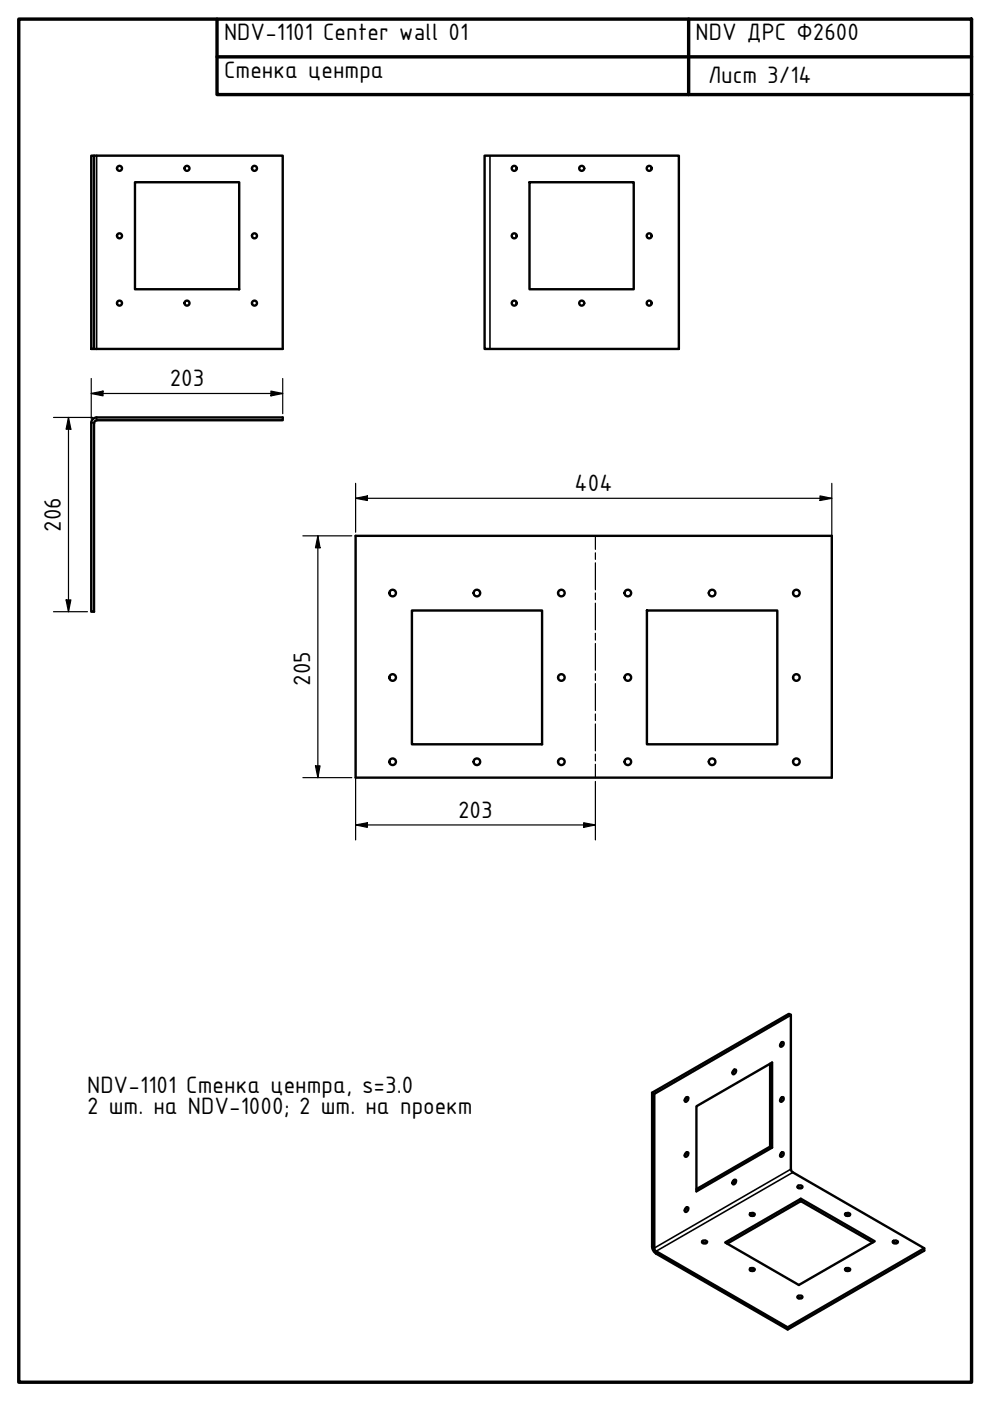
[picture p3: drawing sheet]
<svg xmlns="http://www.w3.org/2000/svg" width="210mm" height="297mm" viewBox="0 0 210 297" stroke-linecap="round" stroke-linejoin="round" font-family="sans-serif">
<!-- layer: Bend Centerline (ISO) -->
<g fill="none" stroke="#000" stroke-width=".25">
<path d="M126.2 113.6v2.9M126.2 117.2v1.4M126.2 119.3v5.7M126.2 125.7v1.5M126.2 127.9v5.6M126.2 134.3v1.4M126.2 136.4v5.7M126.2 142.8v1.5M126.2 144.9v5.8M126.2 151.4v1.4M126.2 153.5v5.7M126.2 159.9v1.4"/>
<path d="M126.2 162v2.9"/>
</g>
<!-- layer: Visible (ISO) -->
<g fill="none" stroke="#000" stroke-width=".51">
<path d="M19.3 33h.6v41h-.6zM19.9 33h40v41h-40M28.6 38.6h22.1v22.7h-22.1zM102.7 33h41.2v41h-41.2zM112.3 38.6h22.1v22.7h-22.1zM19.3 89.6v40.1h.6v-40.1M20.5 89.1h39.4v-.6h-39.4a1.16 1.16 0 0 0-1.2 1.2M20.5 89.1l-.4 .3-.1 .3M75.4 113.6h101v51.3h-101zM87.3 129.4h27.6v28.4h-27.6zM137.2 129.4h27.6v28.4h-27.6zM167.7 215.2l-.4-.2-29 16.7"/>
<path d="M138.3 231.7l.4 .2v32.9l.2 .3 28.1 16.3v.5l-27.9-16.1-.6-.6-.2-.8zM138.7 231.9l29-16.7v32.7l.2 .5 28.1 16.3v.5l-29 16.7M145.3 232.9l.4-.3a.53 .53 0 0 1 .2 .7 .53 .53 0 0 1-.7 .2zM145.5 232.7l-.3 .6M155.7 226.8h.1a.53 .53 0 0 1 .2 .6 .53 .53 0 0 1-.6 .3l-.1-.4zM155.7 226.9l-.4 .5M163.3 225.5v17.6l.4 .2v-18l-16 9.3v18l16-9.3M165.7 221.1l.2-.2a.56 .56 0 0 1 .2 .7 .56 .56 0 0 1-.6 .3l-.1-.3zM165.7 232.8l.2-.2a.53 .53 0 0 1 .2 .7 .53 .53 0 0 1-.6 .2l-.1-.2zM165.7 221l-.3 .6M165.7 232.7l-.3 .6M145.3 244.6l.4-.3a.5 .5 0 0 1 .1 .6 .5 .5 0 0 1-.6 .2z"/>
<path d="M145.4 256.1l.3-.1a.53 .53 0 0 1 .2 .6 .53 .53 0 0 1-.7 .3v-.5zM145.5 244.4l-.3 .6M145.5 256l-.3 .7M155.7 250.2l.1-.1a.53 .53 0 0 1 .2 .7 .53 .53 0 0 1-.6 .3l-.1-.5 .4-.4-.4 .6M159.1 257.2a.48 .48 0 0 1 .6-.1 .48 .48 0 0 1 .2 .6 .53 .53 0 0 1-.5 .1 .53 .53 0 0 1-.4-.5zM159.1 257.7h.8M163.3 243.1l-15.6 9M165.7 244.5l.2-.2a.51 .51 0 0 1 .2 .7 .51 .51 0 0 1-.7 .1zM165.7 244.4l-.3 .6M169.2 251.4a.48 .48 0 0 1 .6-.1 .48 .48 0 0 1 .3 .5 .53 .53 0 0 1-.6 .2 .53 .53 0 0 1-.4-.5zM169.2 251.9h.8M169.8 254.2l15.7 9-16.1 9.2-15.6-9 16-9.2v.5"/>
<path d="M179.2 257.3a.63 .63 0 0 1 1.1 .2 .58 .58 0 0 1-.6 .3 .58 .58 0 0 1-.5-.5zM179.4 257.7h.7M148.9 263.2a.59 .59 0 0 1 1 .2 .62 .62 0 0 1-1.1-.1zM149 263.6h.7M159.1 268.9a.48 .48 0 0 1 .6-.1 .48 .48 0 0 1 .2 .6 .53 .53 0 0 1-.5 .1 .53 .53 0 0 1-.4-.5zM159.1 269.4h.8M169.1 274.9a.59 .59 0 0 1 1 .2 .66 .66 0 0 1-1.1-.1zM169.2 275.2h.8M179.2 269a.63 .63 0 0 1 1.1 .2 .58 .58 0 0 1-.6 .3 .58 .58 0 0 1-.5-.5zM179.4 269.4h.7M185 263.4l-15.2-8.7-15.6 9M189.3 263.2a.63 .63 0 0 1 1.1 .2 .58 .58 0 0 1-.6 .2 .58 .58 0 0 1-.5-.4z"/>
<path d="M189.5 263.6h.7M196 264.7l-29 16.7"/>
<circle cx="25.3" cy="35.7" r=".53"/>
<circle cx="39.6" cy="35.7" r=".53"/>
<circle cx="54" cy="35.7" r=".53"/>
<circle cx="109" cy="35.7" r=".53"/>
<circle cx="123.3" cy="35.7" r=".53"/>
<circle cx="137.6" cy="35.7" r=".53"/>
<circle cx="25.3" cy="50" r=".53"/>
<circle cx="54" cy="50" r=".53"/>
<circle cx="109" cy="50" r=".53"/>
<circle cx="137.6" cy="50" r=".53"/>
<circle cx="25.3" cy="64.3" r=".53"/>
<circle cx="39.6" cy="64.3" r=".53"/>
<circle cx="54" cy="64.3" r=".53"/>
<circle cx="109" cy="64.3" r=".53"/>
<circle cx="123.3" cy="64.3" r=".53"/>
<circle cx="137.6" cy="64.3" r=".53"/>
<circle cx="83.2" cy="125.7" r=".7"/>
<circle cx="101.1" cy="125.7" r=".7"/>
<circle cx="119" cy="125.7" r=".7"/>
<circle cx="133.1" cy="125.7" r=".7"/>
<circle cx="151" cy="125.7" r=".7"/>
<circle cx="168.8" cy="125.7" r=".7"/>
<circle cx="83.2" cy="143.6" r=".7"/>
<circle cx="119" cy="143.6" r=".7"/>
<circle cx="133.1" cy="143.6" r=".7"/>
<circle cx="168.8" cy="143.6" r=".7"/>
<circle cx="83.2" cy="161.5" r=".7"/>
<circle cx="101.1" cy="161.5" r=".7"/>
<circle cx="119" cy="161.5" r=".7"/>
<circle cx="133.1" cy="161.5" r=".7"/>
<circle cx="151" cy="161.5" r=".7"/>
<circle cx="168.8" cy="161.5" r=".7"/>
</g>
<!-- layer: Visible Narrow (ISO) -->
<path d="M20.5 33v41M103.9 33v41M19.3 89.6h.6M20.5 88.5v.6M167.7 247.9l-29 16.7-.4-.2M168.1 248.6l-29 16.7v.5" fill="none" stroke="#000" stroke-width=".34"/>
<!-- layer: Border (ISO) -->
<path d="M4 4h202v289.1h-202zM46 4v16.1h160M46 12.1h160M146 4v16.1" fill="none" stroke="#000" stroke-width=".72"/>
<!-- layer: Dimension (ISO) -->
<g fill="none" stroke="#000" stroke-width=".25">
<path d="M11.3 88.5h8.4M14.5 88.5l.5 2.5h-1zM14.5 88.5v41.2M19.3 83.4l2.5-.5v1zM19.3 83.4h40.6M19.3 80.2v8.6M57.4 82.9l2.5 .5-2.5 .5zM59.9 80.2v7.5M64.2 113.6h10.4M67.4 113.6l.5 2.5h-1zM67.4 113.6v51.3M75.4 105.6l2.5-.5v1z"/>
<path d="M75.4 105.6h101M75.4 102.5v10.3M75.4 114.4v63.7M173.9 105.1l2.5 .5-2.5 .5zM176.4 102.5v61.6M11.3 129.7h7.2M14 127.2h1l-.5 2.5zM64.2 164.9h10.4M66.9 162.4h1l-.5 2.5zM75.4 174.9l2.5-.5v1zM75.4 174.9h50.8M123.7 174.4l2.5 .5-2.5 .5z"/>
<path d="M126.2 165.7v12.4"/>
</g>
<path d="M14.5 88.5l.5 2.5h-1zM19.3 83.4l2.5-.5v1zM57.4 82.9l2.5 .5-2.5 .5zM67.4 113.6l.5 2.5h-1zM75.4 105.6l2.5-.5v1zM173.9 105.1l2.5 .5-2.5 .5zM14 127.2h1l-.5 2.5zM66.9 162.4h1l-.5 2.5zM75.4 174.9l2.5-.5v1zM123.7 174.4l2.5 .5-2.5 .5z" fill="#000"/>
<g font-size="5.4">
<text x="47.5" y="8.5">NDV-1101 Center wall 01</text>
<text x="147.5" y="8.5">NDV ДРС Ф2600</text>
<text x="47.5" y="16.5">Стенка центра</text>
<text x="150.1" y="17.6">Лист 3/14</text>
<text x="36" y="81.8">203</text>
<text x="121.8" y="104">404</text>
<text x="12.9" y="112.8" transform="rotate(-90 12.9 112.8)">206</text>
<text x="65.8" y="145.4" transform="rotate(-90 65.8 145.4)">205</text>
<text x="97.2" y="173.3">203</text>
<text x="18.5" y="231.7">NDV-1101 Стенка центра, s=3.0</text>
<text x="18.5" y="236.2">2 шт. на NDV-1000; 2 шт. на проект</text>
</g>
</svg>
